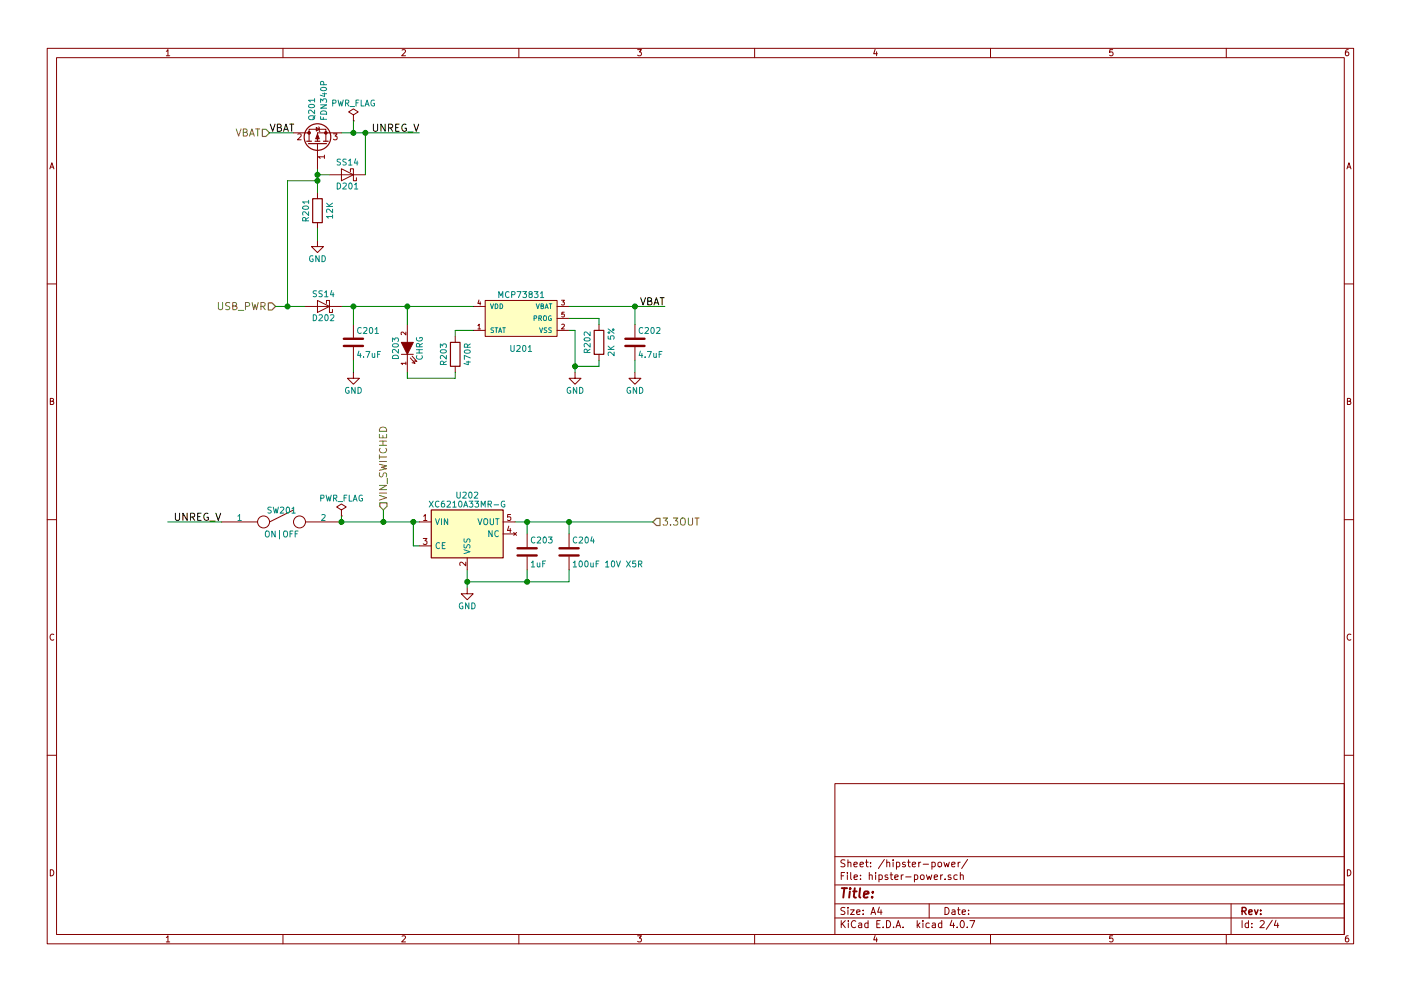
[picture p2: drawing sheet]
EESchema Schematic File Version 2
LIBS:minimum-viable-badge-rescue
LIBS:power
LIBS:device
LIBS:transistors
LIBS:conn
LIBS:linear
LIBS:regul
LIBS:74xx
LIBS:cmos4000
LIBS:adc-dac
LIBS:memory
LIBS:xilinx
LIBS:microcontrollers
LIBS:dsp
LIBS:microchip
LIBS:analog_switches
LIBS:motorola
LIBS:texas
LIBS:intel
LIBS:audio
LIBS:interface
LIBS:digital-audio
LIBS:philips
LIBS:display
LIBS:cypress
LIBS:siliconi
LIBS:opto
LIBS:atmel
LIBS:contrib
LIBS:valves
LIBS:ESP32-footprints-Shem-Lib
LIBS:minimum-viable-badge-parts
LIBS:minimum-viable-badge-cache
EELAYER 25 0
EELAYER END
$Descr A4 11693 8268
encoding utf-8
Sheet 2 4
Title ""
Date ""
Rev ""
Comp ""
Comment1 ""
Comment2 ""
Comment3 ""
Comment4 ""
$EndDescr
Text HLabel 2300 2550 0    60   Input ~ 0
USB_PWR
$Comp
L R R203
U 1 1
P 3800 2950
F 0 "R203" V 3700 2950 50  0000 C CNN
F 1 "470R" V 3900 2950 50  0000 C CNN
F 2 "Resistors_SMD:R_0603_HandSoldering" V 3730 2950 50  0001 C CNN
F 3 "" H 3800 2950 50  0000 C CNN
F 4 "http://www.szlcsc.com/product/details_25984.html" H 7350 2250 60  0001 C CNN "LCSC"
	1    3800 2950
	1    0    0    -1  
$EndComp
$Comp
L LED-RESCUE-minimum-viable-badge D203
U 1 1
P 3400 2900
F 0 "D203" H 3400 3000 50  0000 C CNN
F 1 "CHRG" H 3400 2800 50  0000 C CNN
F 2 "LEDs:LED_0603" H 3400 2900 50  0001 C CNN
F 3 "" H 3400 2900 50  0000 C CNN
F 4 "http://www.szlcsc.com/product/details_85432.html" H 7350 2250 60  0001 C CNN "LCSC"
	1    3400 2900
	0    -1   -1   0   
$EndComp
$Comp
L C C201
U 1 1
P 2950 2850
F 0 "C201" H 2975 2950 50  0000 L CNN
F 1 "4.7uF" H 2975 2750 50  0000 L CNN
F 2 "Capacitors_SMD:C_0805_HandSoldering" H 2988 2700 50  0001 C CNN
F 3 "" H 2950 2850 50  0000 C CNN
F 4 "http://www.szlcsc.com/product/details_99401.html" H 7350 2250 60  0001 C CNN "LCSC"
	1    2950 2850
	1    0    0    -1  
$EndComp
$Comp
L GND #PWR020
U 1 1
P 2950 3100
F 0 "#PWR020" H 2950 2850 50  0001 C CNN
F 1 "GND" H 2950 2950 50  0000 C CNN
F 2 "" H 2950 3100 50  0000 C CNN
F 3 "" H 2950 3100 50  0000 C CNN
	1    2950 3100
	1    0    0    -1  
$EndComp
$Comp
L R R202
U 1 1
P 5000 2850
F 0 "R202" V 4900 2850 50  0000 C CNN
F 1 "2K 5%" V 5100 2850 50  0000 C CNN
F 2 "Resistors_SMD:R_0603_HandSoldering" V 4930 2850 50  0001 C CNN
F 3 "" H 5000 2850 50  0000 C CNN
F 4 "http://www.szlcsc.com/product/details_26333.html" H 7350 2250 60  0001 C CNN "LCSC"
	1    5000 2850
	1    0    0    -1  
$EndComp
Text Label 3500 1100 2    60   ~ 0
UNREG_V
$Comp
L SPST SW201
U 1 1
P 2350 4350
F 0 "SW201" H 2350 4450 50  0000 C CNN
F 1 "ON|OFF" H 2350 4250 50  0000 C CNN
F 2 "libs:SK12D07VG3" H 2350 4350 50  0001 C CNN
F 3 "" H 2350 4350 50  0000 C CNN
F 4 "http://www.szlcsc.com/product/details_39247.html" H 6850 2250 60  0001 C CNN "LCSC"
	1    2350 4350
	1    0    0    -1  
$EndComp
Text Label 1450 4350 0    60   ~ 0
UNREG_V
$Comp
L C C203
U 1 1
P 4400 4600
F 0 "C203" H 4425 4700 50  0000 L CNN
F 1 "1uF" H 4425 4500 50  0000 L CNN
F 2 "Capacitors_SMD:C_0603_HandSoldering" H 4438 4450 50  0001 C CNN
F 3 "" H 4400 4600 50  0000 C CNN
F 4 "311-1088-1-ND" H 4400 4600 60  0001 C CNN "Digikey PN"
F 5 "http://www.digikey.com.au/product-detail/en/yageo/CC0603KRX7R7BB104/311-1088-1-ND/302998" H 4400 4600 60  0001 C CNN "Link"
F 6 "CC0603KRX7R7BB104" H 4400 4600 60  0001 C CNN "Manufactur PN"
F 7 "0.10" H 4400 4600 60  0001 C CNN "Unit Cost"
F 8 "http://www.szlcsc.com/product/details_2040.html" H 7350 2250 60  0001 C CNN "LCSC"
	1    4400 4600
	1    0    0    -1  
$EndComp
$Comp
L C C204
U 1 1
P 4750 4600
F 0 "C204" H 4775 4700 50  0000 L CNN
F 1 "100uF 10V X5R" H 4775 4500 50  0000 L CNN
F 2 "Capacitors_SMD:C_1210_HandSoldering" H 4788 4450 50  0001 C CNN
F 3 "" H 4750 4600 50  0000 C CNN
F 4 "490-7217-1-ND" H 4750 4600 60  0001 C CNN "Digikey PN"
F 5 "http://www.digikey.com.au/product-detail/en/murata-electronics-north-america/GRM31CR60J107ME39K/490-7217-1-ND/3991203" H 4750 4600 60  0001 C CNN "Link"
F 6 "GRM31CR60J107ME39K" H 4750 4600 60  0001 C CNN "Manufacturer PN"
F 7 "0.60" H 4750 4600 60  0001 C CNN "Unit Cost"
F 8 "http://www.szlcsc.com/product/details_24478.html" H 7350 2250 60  0001 C CNN "LCSC"
	1    4750 4600
	1    0    0    -1  
$EndComp
$Comp
L GND #PWR021
U 1 1
P 3900 4900
F 0 "#PWR021" H 3900 4650 50  0001 C CNN
F 1 "GND" H 3900 4750 50  0000 C CNN
F 2 "" H 3900 4900 50  0000 C CNN
F 3 "" H 3900 4900 50  0000 C CNN
	1    3900 4900
	1    0    0    -1  
$EndComp
Text HLabel 5450 4350 2    60   Input ~ 0
3.3OUT
$Comp
L MCP73831 U201
U 1 1
P 4350 2650
F 0 "U201" H 4350 2400 50  0000 C CNN
F 1 "MCP73831" H 4350 2850 50  0000 C CNN
F 2 "TO_SOT_Packages_SMD:SOT-23-5_HandSoldering" H 4350 2650 60  0001 C CNN
F 3 "" H 4350 2650 60  0000 C CNN
F 4 "http://www.szlcsc.com/product/details_15551.html" H 7350 2250 60  0001 C CNN "LCSC"
	1    4350 2650
	1    0    0    -1  
$EndComp
$Comp
L GND #PWR022
U 1 1
P 4800 3100
F 0 "#PWR022" H 4800 2850 50  0001 C CNN
F 1 "GND" H 4800 2950 50  0000 C CNN
F 2 "" H 4800 3100 50  0000 C CNN
F 3 "" H 4800 3100 50  0000 C CNN
	1    4800 3100
	1    0    0    -1  
$EndComp
$Comp
L C C202
U 1 1
P 5300 2850
F 0 "C202" H 5325 2950 50  0000 L CNN
F 1 "4.7uF" H 5325 2750 50  0000 L CNN
F 2 "Capacitors_SMD:C_0805_HandSoldering" H 5338 2700 50  0001 C CNN
F 3 "" H 5300 2850 50  0000 C CNN
F 4 "http://www.szlcsc.com/product/details_99401.html" H 7350 2250 60  0001 C CNN "LCSC"
	1    5300 2850
	1    0    0    -1  
$EndComp
$Comp
L GND #PWR023
U 1 1
P 5300 3100
F 0 "#PWR023" H 5300 2850 50  0001 C CNN
F 1 "GND" H 5300 2950 50  0000 C CNN
F 2 "" H 5300 3100 50  0000 C CNN
F 3 "" H 5300 3100 50  0000 C CNN
	1    5300 3100
	1    0    0    -1  
$EndComp
Text HLabel 2250 1100 0    60   Input ~ 0
VBAT
$Comp
L D_Schottky D201
U 1 1
P 2900 1450
F 0 "D201" H 2900 1550 50  0000 C CNN
F 1 "SS14" H 2900 1350 50  0000 C CNN
F 2 "Diodes_SMD:D_SMA" H 2900 1450 50  0001 C CNN
F 3 "" H 2900 1450 50  0000 C CNN
F 4 "http://www.szlcsc.com/product/details_85512.html" H 7350 2250 60  0001 C CNN "LCSC"
	1    2900 1450
	-1   0    0    1   
$EndComp
$Comp
L GND #PWR024
U 1 1
P 2650 2000
F 0 "#PWR024" H 2650 1750 50  0001 C CNN
F 1 "GND" H 2650 1850 50  0000 C CNN
F 2 "" H 2650 2000 50  0000 C CNN
F 3 "" H 2650 2000 50  0000 C CNN
	1    2650 2000
	1    0    0    -1  
$EndComp
$Comp
L R R201
U 1 1
P 2650 1750
F 0 "R201" V 2550 1750 50  0000 C CNN
F 1 "12K" V 2750 1750 50  0000 C CNN
F 2 "Resistors_SMD:R_0603_HandSoldering" V 2580 1750 50  0001 C CNN
F 3 "" H 2650 1750 50  0000 C CNN
F 4 "http://www.szlcsc.com/product/details_101951.html" H 7350 2250 60  0001 C CNN "LCSC"
	1    2650 1750
	1    0    0    -1  
$EndComp
Text Label 2250 1100 0    60   ~ 0
VBAT
Text Label 5550 2550 2    60   ~ 0
VBAT
Wire Wire Line
	2300 2550 2550 2550
Wire Wire Line
	2950 3100 2950 3000
Wire Wire Line
	2950 2550 2950 2700
Connection ~ 2950 2550
Wire Wire Line
	2850 4350 3500 4350
Wire Wire Line
	4300 4350 5450 4350
Wire Wire Line
	4750 4450 4750 4350
Connection ~ 4750 4350
Wire Wire Line
	4400 4450 4400 4350
Connection ~ 4400 4350
Wire Wire Line
	3900 4750 3900 4900
Wire Wire Line
	4400 4850 4400 4750
Wire Wire Line
	4750 4850 4750 4750
Connection ~ 4400 4850
Connection ~ 3900 4850
Wire Wire Line
	2850 2550 3950 2550
Wire Wire Line
	3400 2700 3400 2550
Connection ~ 3400 2550
Wire Wire Line
	3950 2750 3800 2750
Wire Wire Line
	3800 2750 3800 2800
Wire Wire Line
	3800 3100 3800 3150
Wire Wire Line
	3800 3150 3400 3150
Wire Wire Line
	3400 3150 3400 3100
Wire Wire Line
	4750 2650 5000 2650
Wire Wire Line
	5000 2650 5000 2700
Wire Wire Line
	4750 2750 4800 2750
Wire Wire Line
	4800 2750 4800 3100
Wire Wire Line
	4800 3050 5000 3050
Wire Wire Line
	5000 3050 5000 3000
Connection ~ 4800 3050
Wire Wire Line
	5300 3100 5300 3000
Wire Wire Line
	4750 2550 5550 2550
Wire Wire Line
	5300 2550 5300 2700
Connection ~ 5300 2550
Wire Wire Line
	2250 1100 2450 1100
Wire Wire Line
	2850 1100 3500 1100
Wire Wire Line
	2650 1400 2650 1600
Wire Wire Line
	3050 1450 3050 1100
Connection ~ 3050 1100
Connection ~ 2650 1500
Wire Wire Line
	2650 2000 2650 1900
Wire Wire Line
	2750 1450 2650 1450
Connection ~ 2650 1450
$Comp
L D_Schottky D202
U 1 1
P 2700 2550
F 0 "D202" H 2700 2650 50  0000 C CNN
F 1 "SS14" H 2700 2450 50  0000 C CNN
F 2 "Diodes_SMD:D_SMA" H 2700 2550 50  0001 C CNN
F 3 "" H 2700 2550 50  0000 C CNN
F 4 "http://www.szlcsc.com/product/details_85512.html" H 7350 2250 60  0001 C CNN "LCSC"
	1    2700 2550
	-1   0    0    1   
$EndComp
Connection ~ 2400 2550
Wire Wire Line
	2650 1500 2400 1500
Wire Wire Line
	2400 1500 2400 2550
Wire Wire Line
	3900 4850 4750 4850
$Comp
L PWR_FLAG #FLG025
U 1 1
P 2850 4300
F 0 "#FLG025" H 2850 4375 50  0001 C CNN
F 1 "PWR_FLAG" H 2850 4450 50  0000 C CNN
F 2 "" H 2850 4300 50  0001 C CNN
F 3 "" H 2850 4300 50  0001 C CNN
	1    2850 4300
	1    0    0    -1  
$EndComp
Wire Wire Line
	2850 4300 2850 4350
Connection ~ 2850 4350
$Comp
L PWR_FLAG #FLG026
U 1 1
P 2950 1000
F 0 "#FLG026" H 2950 1075 50  0001 C CNN
F 1 "PWR_FLAG" H 2950 1150 50  0000 C CNN
F 2 "" H 2950 1000 50  0001 C CNN
F 3 "" H 2950 1000 50  0001 C CNN
	1    2950 1000
	1    0    0    -1  
$EndComp
Wire Wire Line
	2950 1000 2950 1100
Connection ~ 2950 1100
$Comp
L Q_PMOS_GDS Q201
U 1 1
P 2650 1200
F 0 "Q201" H 2850 1250 50  0000 L CNN
F 1 "FDN340P" H 2850 1150 50  0000 L CNN
F 2 "libs:SOT23_FET" H 2850 1300 50  0001 C CNN
F 3 "" H 2650 1200 50  0001 C CNN
F 4 "http://www.szlcsc.com/product/details_87950.html" H 7350 2250 60  0001 C CNN "LCSC"
	1    2650 1200
	0    -1   -1   0   
$EndComp
$Comp
L XC6210xxxxMR-G U202
U 1 1
P 3900 4450
F 0 "U202" H 3900 4775 50  0000 C CNN
F 1 "XC6210A33MR-G" H 3900 4700 50  0000 C CNN
F 2 "TO_SOT_Packages_SMD:SOT-23-5_HandSoldering" H 3950 4200 50  0001 L CNN
F 3 "" H 3900 4450 50  0001 C CNN
	1    3900 4450
	1    0    0    -1  
$EndComp
Wire Wire Line
	3500 4550 3450 4550
Wire Wire Line
	3450 4550 3450 4350
Connection ~ 3450 4350
Text HLabel 3200 4250 1    60   Input ~ 0
VIN_SWITCHED
Wire Wire Line
	1850 4350 1400 4350
Wire Wire Line
	3200 4250 3200 4350
Connection ~ 3200 4350
$EndSCHEMATC
